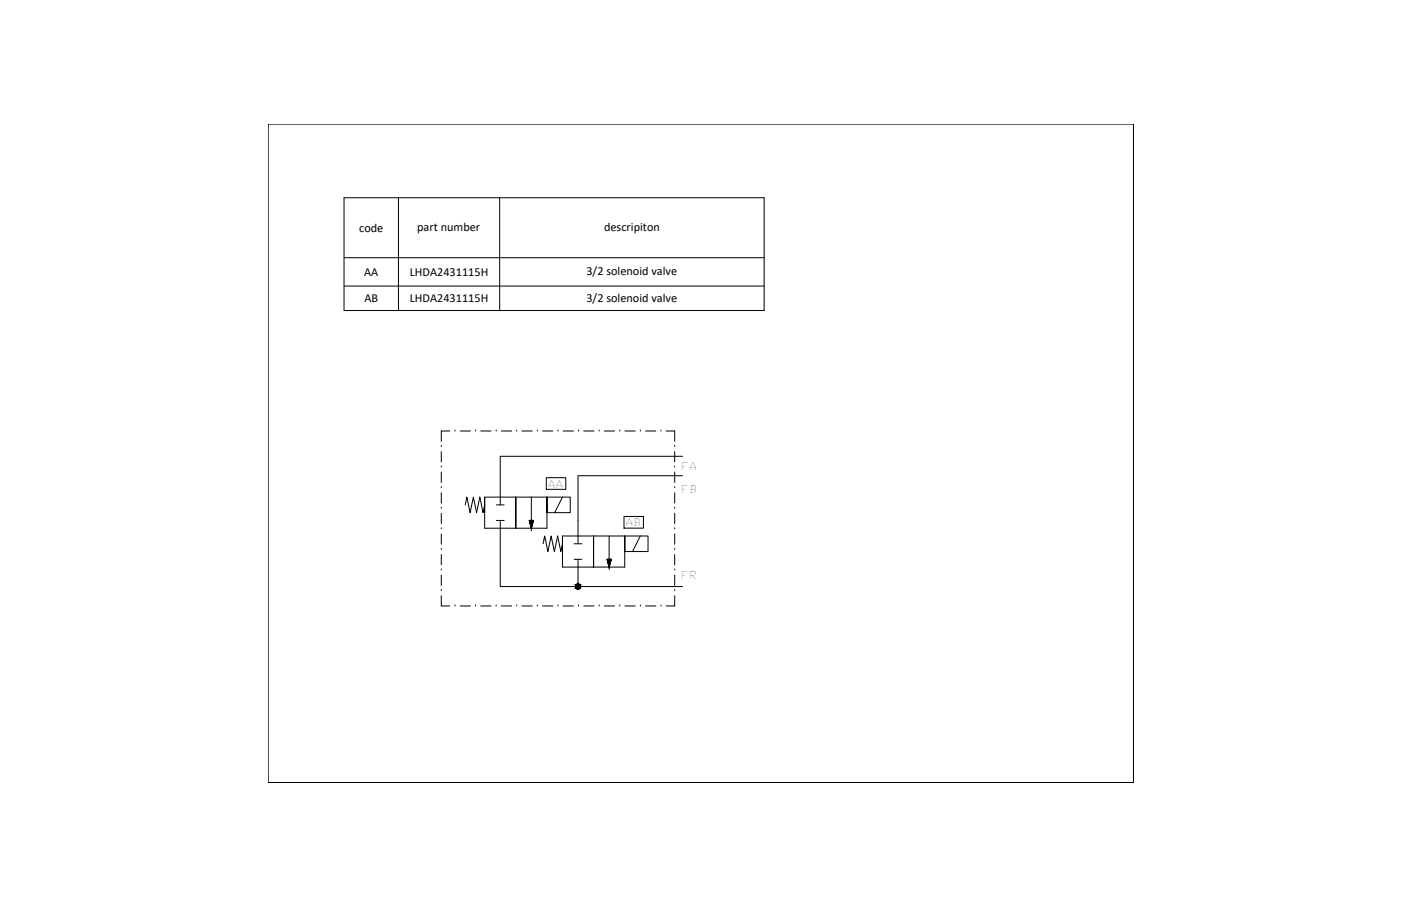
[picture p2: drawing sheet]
<svg xmlns="http://www.w3.org/2000/svg" width="432mm" height="279mm" viewBox="0 0 432 279" stroke-linecap="round" stroke-linejoin="round" font-family="sans-serif">
<!-- layer: 0 -->
<g fill="none" stroke="#000" stroke-width=".31">
<path d="M82.7 38.3h266.6v203h-266.6zM106 61h129.5v34.8h-129.5zM106 79.5h129.5M122.8 61v34.8M154 61v34.8M106 88.2h129.5M136 137.7h.1M136 139.3v3.1M138.6 132.9h-2.6v3.2M140.2 132.9h.1M141.8 132.9h3.2M146.6 132.9h.1"/>
<path d="M148.2 132.9h3.1M152.9 132.9h.1M154.5 132.9h3.2M159.3 132.9h.1M160.9 132.9h3.1M165.6 132.9h.1M167.2 132.9h3.2M172 132.9h.1M173.6 132.9h3.1M178.3 132.9h.1M179.9 132.9h3.2M184.7 132.9h.1"/>
<path d="M186.3 132.9h3.1M191 132.9h.1M192.6 132.9h3.2M197.4 132.9h.1M199 132.9h3.1M203.7 132.9h.1M205.3 132.9h2.6v3.2M207.9 137.7h.1M207.9 139.3v3.1M136 144h.1M136 150.4h.1M136 156.7h.1"/>
<path d="M136 145.6v3.2M136 152v3.1M136 158.3v3.2M143.4 155.7l.5-2.4 1 4.8 1-4.8 1 4.8 1-4.8 1 4.8 .5-2.4M149.4 153.3h9.6v9.6v-9.6h9.6v9.6h-19.2zM149.4 153.3v4.8M153 155.7h2.4M163.8 153.3v9.6M168.4 147.3h6v3.6h-6zM168.6 153.3h7.2v4.8h-7.2M173.4 153.3l-2.4 4.8M192.3 159.3h6v3.6h-6z"/>
<path d="M207.9 144h.1M207.9 150.4h.1M207.9 156.7h.1M207.9 145.6v3.2M207.9 152v3.1M207.9 158.3v3.2M210.4 140.7h-56.2v15M210.4 146.7h-32.2v21M136 163.1h.1M136 169.4h.1M136 175.8h.1M136 164.7v3.1"/>
<path d="M136 171v3.2M136 177.4v3.1M153 160.5h2.4M154.2 160.5v20.4h23.8M163.1 160.5h1.3l-.6 2.4-.7-2.4h1.3l-.6 2.4zM167.4 167.7l.5-2.4 1 4.8 1-4.8 1 4.8 1-4.8 1 4.8 .5-2.4M173.4 165.3h9.5v9.6v-9.6h9.6v9.6h-19.1zM173.4 165.3v4.8M177 172.5h2.3M177 167.7h2.3M178.2 172.5v8.4h32.2M187.1 172.5h1.3l-.7 2.4-.6-2.4h1.3l-.7 2.4z"/>
<path d="M187.7 165.3v9.6M192.5 165.3h7.2v4.8h-7.2M197.3 165.3l-2.4 4.8M207.9 163.1h.1M207.9 169.4h.1M207.9 175.8h.1M207.9 164.7v3.1M207.9 171v3.2M207.9 177.4v3.1M136 182.1h.1M136 183.7v3.2h2.6M140.2 186.9h.1"/>
<path d="M141.8 186.9h3.2M146.6 186.9h.1M148.2 186.9h3.1M152.9 186.9h.1M154.5 186.9h3.2M159.3 186.9h.1M160.9 186.9h3.1M165.6 186.9h.1M167.2 186.9h3.2M172 186.9h.1M173.6 186.9h3.1M178 180.9h.1"/>
<path d="M178.3 186.9h.1M179.9 186.9h3.2M184.7 186.9h.1M186.3 186.9h3.1M191 186.9h.1M192.6 186.9h3.2M197.4 186.9h.1M199 186.9h3.1M203.7 186.9h.1M207.9 182.1h.1M207.9 183.7v3.2h-2.6"/>
</g>
<g fill="#000" stroke="#000" stroke-width=".31">
<path d="M163.8 160.5v2.4l.6-2.4zM163.1 160.5h.7v2.4z"/>
<path d="M187.7 172.5v2.4l.7-2.4zM187.1 172.5h.6v2.4z"/>
<path d="M178.1 180.1h.3zM177.9 180.1h.5z"/>
<path d="M177.9 180.1l.6 .1zM177.8 180.2h.7z"/>
<path d="M177.9 181.6h.5zM177.9 181.6l.3 .1z"/>
<path d="M177.8 180.2h.8zM177.7 180.2h.9z"/>
<path d="M177.8 181.6h.7zM177.8 181.6h.6z"/>
<path d="M177.7 180.2l1 .1zM177.6 180.3h1.1z"/>
<path d="M177.7 181.5h.9zM177.7 181.5l.8 .1z"/>
<path d="M177.6 180.3l1.2 .2zM177.6 180.3l1.2 .2z"/>
<path d="M177.6 181.4h1.1zM177.6 181.4l1 .1z"/>
<path d="M177.5 180.5l1.4 .1zM177.5 180.5l1.4 .1z"/>
<path d="M177.5 181.3h1.3zM177.5 181.3l1.2 .1z"/>
<path d="M177.4 180.6l1.5 .1zM177.4 180.6l1.5 .1z"/>
<path d="M177.4 181.2h1.5zM177.4 181.2l1.4 .1z"/>
<path d="M177.4 180.7l1.6 .2zM177.4 180.7l1.6 .2z"/>
<path d="M177.4 181h1.5zM177.4 181l1.5 .2z"/>
<path d="M177.4 180.9h1.6zM177.4 180.9l1.5 .1z"/>
</g>
<g font-size="3.8">
<text x="110.7" y="71.5">code</text>
<text x="128.6" y="71.2">part number</text>
<text x="186.2" y="71.2">descripiton</text>
<text x="112.2" y="85">AA</text>
<text x="126.3" y="85">LHDA2431115H</text>
<text x="180.7" y="84.9">3/2 solenoid valve</text>
<text x="112.4" y="93.2">AB</text>
<text x="126.3" y="93.2">LHDA2431115H</text>
<text x="180.7" y="93.1">3/2 solenoid valve</text>
</g>
<g font-size="3.3">
<text x="210" y="144.9">FA</text>
<text x="168.8" y="150.4">AA</text>
<text x="210" y="152.1">FB</text>
<text x="192.8" y="162.3">AB</text>
<text x="210" y="178.5">FR</text>
</g>
</svg>
